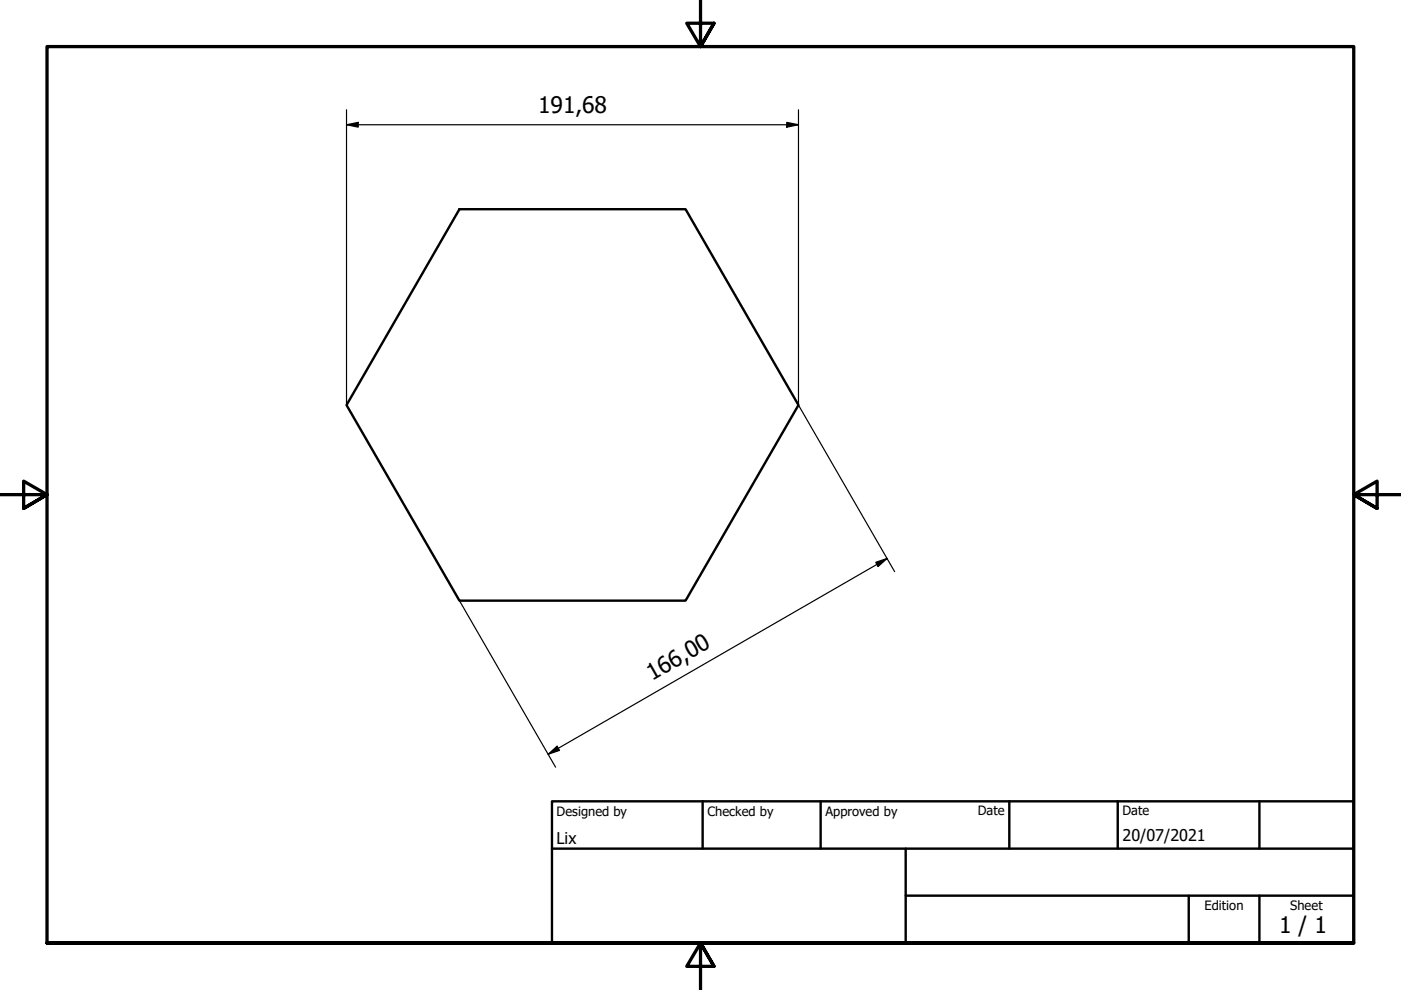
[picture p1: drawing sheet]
<svg xmlns="http://www.w3.org/2000/svg" width="297mm" height="210mm" viewBox="0 0 297 210" stroke-linecap="round" stroke-linejoin="round" font-family="sans-serif">
<!-- layer: Visible (ISO) -->
<path d="M97.4 44.4h48l23.9 41.5-23.9 41.5h-48l-23.9-41.5z" fill="none" stroke="#000" stroke-width=".51"/>
<!-- layer: Border (ISO) -->
<path d="M148.5 -.1v10l-2.9-5h5.8l-2.9 5 2.9-5M0 104.9h10l-5-2.9v5.8l5-2.9-5 2.9M297 104.9h-10l5-2.9v5.8l-5-2.9 5 2.9M10 199.9v-190h277v190h-277h277M151.4 204.9l-2.9-5 2.9 5h-5.8l2.9-5v10" fill="none" stroke="#000" stroke-width=".7"/>
<!-- layer: Title (ISO) -->
<path d="M117 169.9h170v30h-170zM117 179.9h170M149 169.9v10M174 169.9v10M192 179.9v20M214 169.9v10M237 169.9v10M267 169.9v10M192 189.9h95M252 189.9v10M267 189.9v10" fill="none" stroke="#000" stroke-width=".51"/>
<!-- layer: Dimension (ISO) -->
<path d="M73.5 26.5l2.4-.6v1.1zM73.5 26.5h95.8M73.5 23.3v62.6M166.8 25.9l2.5 .6-2.5 .5zM169.3 23.3v62.6l20.4 35.3M185.7 119.2l2.4-.8-1.9 1.7zM188.1 118.4l-71.9 41.5M97.4 127.4l20.4 35.3M116.2 159.9l1.9-1.7 .5 .9z" fill="none" stroke="#000" stroke-width=".25"/>
<g fill="#000">
<path d="M73.5 26.5l2.4-.6v1.1z" fill-rule="evenodd"/>
<path d="M166.8 25.9l2.5 .6-2.5 .5z" fill-rule="evenodd"/>
<path d="M185.7 119.2l2.4-.8-1.9 1.7z" fill-rule="evenodd"/>
<path d="M116.2 159.9l1.9-1.7 .5 .9z" fill-rule="evenodd"/>
</g>
<g font-size="4.8">
<text x="114.1" y="24">191,68</text>
<text x="138.2" y="144.4" transform="rotate(-30 138.2 144.4)">166,00</text>
<text x="271.2" y="197.8">1 / 1</text>
</g>
<g font-size="3.4">
<text x="118" y="178.9">Lix</text>
<text x="238" y="178.3">20/07/2021</text>
</g>
<g font-size="2.7">
<text x="118" y="173">Designed by</text>
<text x="150" y="173">Checked by</text>
<text x="175" y="173">Approved by</text>
<text x="207.3" y="172.9">Date</text>
<text x="238" y="172.9">Date</text>
<text x="255.4" y="193">Edition</text>
<text x="273.6" y="193">Sheet</text>
</g>
</svg>
